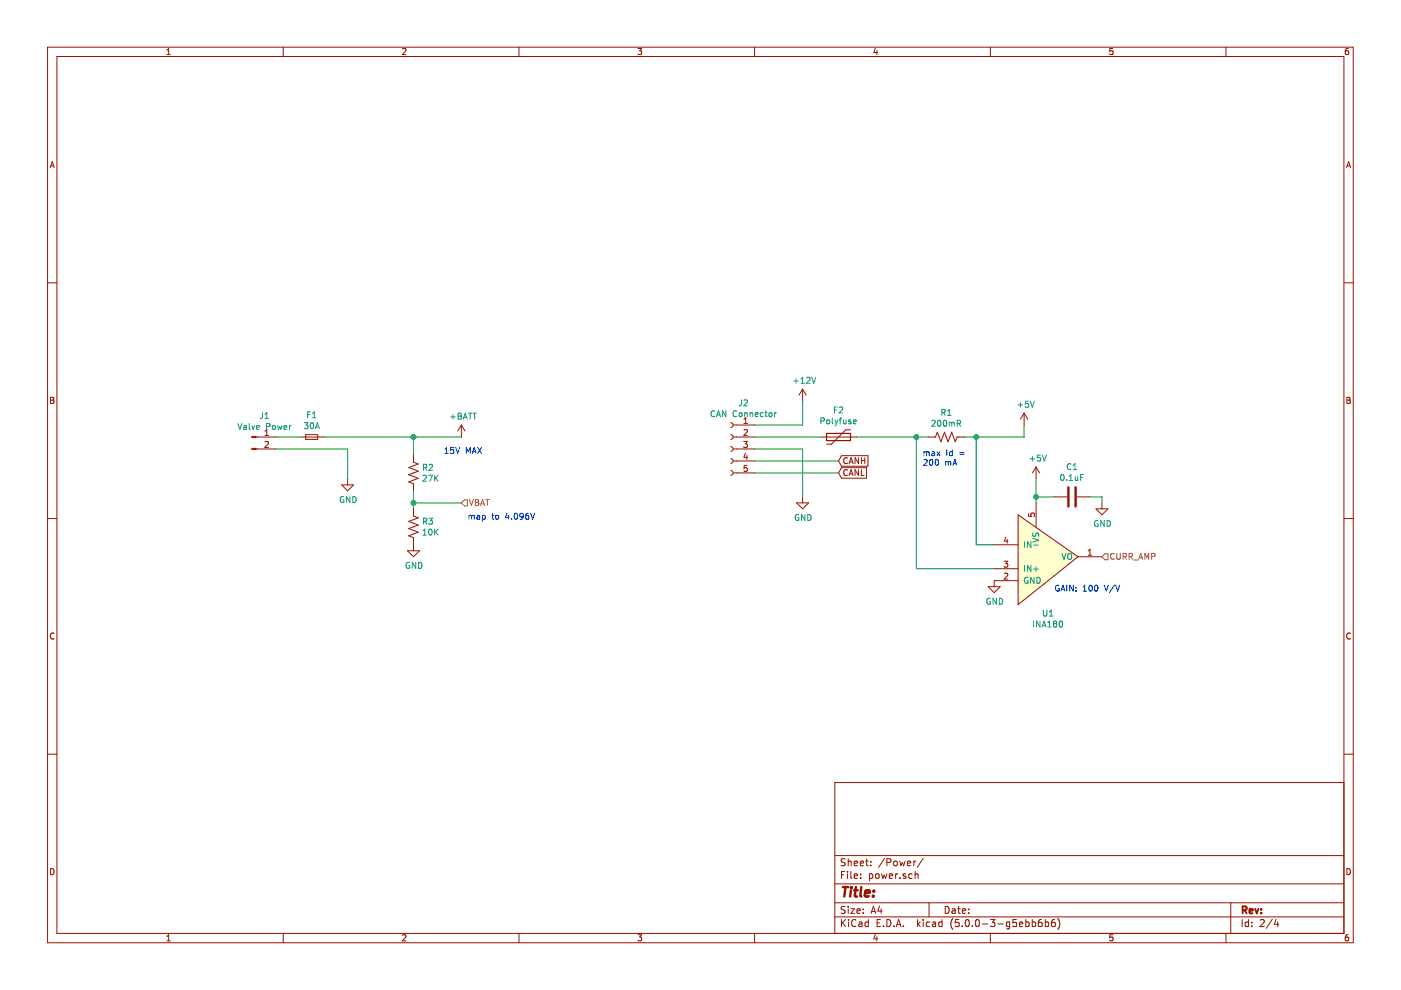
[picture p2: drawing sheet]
EESchema Schematic File Version 4
LIBS:injector-cache
EELAYER 26 0
EELAYER END
$Descr A4 11693 8268
encoding utf-8
Sheet 2 4
Title ""
Date ""
Rev ""
Comp ""
Comment1 ""
Comment2 ""
Comment3 ""
Comment4 ""
$EndDescr
$Comp
L Connector:Conn_01x02_Male J1
U 1 1
P 2100 3650
F 0 "J1" H 2206 3828 50  0000 C CNN
F 1 "Valve Power" H 2206 3737 50  0000 C CNN
F 2 "Flight_Instr:Barrier_Strip_2Circuit" H 2100 3650 50  0001 C CNN
F 3 "~" H 2100 3650 50  0001 C CNN
	1    2100 3650
	1    0    0    -1  
$EndComp
$Comp
L power:GND #PWR04
U 1 1
P 2900 4000
F 0 "#PWR04" H 2900 3750 50  0001 C CNN
F 1 "GND" H 2905 3827 50  0000 C CNN
F 2 "" H 2900 4000 50  0001 C CNN
F 3 "" H 2900 4000 50  0001 C CNN
	1    2900 4000
	1    0    0    -1  
$EndComp
Wire Wire Line
	2900 3750 2300 3750
$Comp
L Device:Fuse_Small F1
U 1 1
P 2600 3650
F 0 "F1" H 2600 3835 50  0000 C CNN
F 1 "30A" H 2600 3744 50  0000 C CNN
F 2 "Flight_Instr:PC_AutoFuse_Holder" H 2600 3650 50  0001 C CNN
F 3 "~" H 2600 3650 50  0001 C CNN
	1    2600 3650
	1    0    0    -1  
$EndComp
Wire Wire Line
	2300 3650 2500 3650
Wire Wire Line
	2900 4000 2900 3750
$Comp
L power:GND #PWR06
U 1 1
P 6700 4150
F 0 "#PWR06" H 6700 3900 50  0001 C CNN
F 1 "GND" H 6705 3977 50  0000 C CNN
F 2 "" H 6700 4150 50  0001 C CNN
F 3 "" H 6700 4150 50  0001 C CNN
	1    6700 4150
	1    0    0    -1  
$EndComp
Wire Wire Line
	6700 4150 6700 3750
Wire Wire Line
	6700 3750 6300 3750
Text GLabel 7000 3850 2    50   Input ~ 0
CANH
Wire Wire Line
	7000 3850 6300 3850
Text GLabel 7000 3950 2    50   Input ~ 0
CANL
Wire Wire Line
	7000 3950 6300 3950
Wire Wire Line
	2700 3650 3450 3650
$Comp
L power:GND #PWR08
U 1 1
P 3450 4550
F 0 "#PWR08" H 3450 4300 50  0001 C CNN
F 1 "GND" H 3455 4377 50  0000 C CNN
F 2 "" H 3450 4550 50  0001 C CNN
F 3 "" H 3450 4550 50  0001 C CNN
	1    3450 4550
	1    0    0    -1  
$EndComp
Wire Wire Line
	3450 4250 3450 4200
Wire Wire Line
	3450 3800 3450 3650
Connection ~ 3450 3650
Wire Wire Line
	3450 3650 3850 3650
Text HLabel 3850 4200 2    50   Input ~ 0
VBAT
Wire Wire Line
	3850 4200 3450 4200
Connection ~ 3450 4200
Wire Wire Line
	3450 4200 3450 4100
Wire Wire Line
	8550 3650 8550 3550
Wire Wire Line
	8050 3650 8150 3650
$Comp
L canhw:INA180 U1
U 1 1
P 8800 4650
F 0 "U1" H 8750 4178 50  0000 C CNN
F 1 "INA180" H 8750 4087 50  0000 C CNN
F 2 "Package_TO_SOT_SMD:SOT-23-5_HandSoldering" H 8800 4650 50  0001 C CNN
F 3 "" H 8800 4650 50  0001 C CNN
	1    8800 4650
	1    0    0    -1  
$EndComp
$Comp
L power:+5V #PWR05
U 1 1
P 8650 4000
F 0 "#PWR05" H 8650 3850 50  0001 C CNN
F 1 "+5V" H 8665 4173 50  0000 C CNN
F 2 "" H 8650 4000 50  0001 C CNN
F 3 "" H 8650 4000 50  0001 C CNN
	1    8650 4000
	1    0    0    -1  
$EndComp
$Comp
L power:GND #PWR09
U 1 1
P 8300 4850
F 0 "#PWR09" H 8300 4600 50  0001 C CNN
F 1 "GND" H 8305 4677 50  0000 C CNN
F 2 "" H 8300 4850 50  0001 C CNN
F 3 "" H 8300 4850 50  0001 C CNN
	1    8300 4850
	1    0    0    -1  
$EndComp
Wire Wire Line
	8300 4550 8150 4550
Wire Wire Line
	8150 4550 8150 3650
Connection ~ 8150 3650
Wire Wire Line
	8150 3650 8550 3650
Wire Wire Line
	8300 4750 7650 4750
Wire Wire Line
	7650 4750 7650 3650
Wire Wire Line
	7650 3650 7750 3650
Text HLabel 9200 4650 2    50   Input ~ 0
CURR_AMP
Text Notes 8800 4950 0    50   ~ 0
GAIN: 100 V/V
Text Notes 7700 3900 0    50   ~ 0
max Id =\n200 mA
Wire Wire Line
	8650 4000 8650 4150
$Comp
L Device:C C1
U 1 1
P 8950 4150
F 0 "C1" V 8698 4150 50  0000 C CNN
F 1 "0.1uF" V 8789 4150 50  0000 C CNN
F 2 "Capacitors_SMD:C_0805_HandSoldering" H 8988 4000 50  0001 C CNN
F 3 "~" H 8950 4150 50  0001 C CNN
	1    8950 4150
	0    1    1    0   
$EndComp
$Comp
L power:GND #PWR07
U 1 1
P 9200 4200
F 0 "#PWR07" H 9200 3950 50  0001 C CNN
F 1 "GND" H 9205 4027 50  0000 C CNN
F 2 "" H 9200 4200 50  0001 C CNN
F 3 "" H 9200 4200 50  0001 C CNN
	1    9200 4200
	1    0    0    -1  
$EndComp
Wire Wire Line
	9200 4200 9200 4150
Wire Wire Line
	9200 4150 9100 4150
Wire Wire Line
	8800 4150 8650 4150
Connection ~ 8650 4150
Wire Wire Line
	8650 4150 8650 4200
Text Notes 3700 3800 0    50   ~ 0
15V MAX
Text Notes 3900 4350 0    50   ~ 0
map to 4.096V
$Comp
L Connector:Conn_01x05_Female J2
U 1 1
P 6100 3750
F 0 "J2" H 5994 4135 50  0000 C CNN
F 1 "CAN Connector" H 5994 4044 50  0000 C CNN
F 2 "canhw_footprints:connector_Harwin_M80-5000642" H 6100 3750 50  0001 C CNN
F 3 "~" H 6100 3750 50  0001 C CNN
	1    6100 3750
	-1   0    0    -1  
$EndComp
$Comp
L power:+5V #PWR02
U 1 1
P 8550 3550
F 0 "#PWR02" H 8550 3400 50  0001 C CNN
F 1 "+5V" H 8565 3723 50  0000 C CNN
F 2 "" H 8550 3550 50  0001 C CNN
F 3 "" H 8550 3550 50  0001 C CNN
	1    8550 3550
	1    0    0    -1  
$EndComp
$Comp
L power:+12V #PWR01
U 1 1
P 6700 3350
F 0 "#PWR01" H 6700 3200 50  0001 C CNN
F 1 "+12V" H 6715 3523 50  0000 C CNN
F 2 "" H 6700 3350 50  0001 C CNN
F 3 "" H 6700 3350 50  0001 C CNN
	1    6700 3350
	1    0    0    -1  
$EndComp
Wire Wire Line
	6700 3350 6700 3550
Wire Wire Line
	6700 3550 6300 3550
$Comp
L power:+BATT #PWR03
U 1 1
P 3850 3650
F 0 "#PWR03" H 3850 3500 50  0001 C CNN
F 1 "+BATT" H 3865 3823 50  0000 C CNN
F 2 "" H 3850 3650 50  0001 C CNN
F 3 "" H 3850 3650 50  0001 C CNN
	1    3850 3650
	1    0    0    -1  
$EndComp
$Comp
L Device:Polyfuse F2
U 1 1
P 7000 3650
F 0 "F2" V 6775 3650 50  0000 C CNN
F 1 "Polyfuse" V 6866 3650 50  0000 C CNN
F 2 "Fuse:Fuse_1206_3216Metric_Pad1.42x1.75mm_HandSolder" H 7050 3450 50  0001 L CNN
F 3 "~" H 7000 3650 50  0001 C CNN
	1    7000 3650
	0    1    1    0   
$EndComp
Wire Wire Line
	6850 3650 6300 3650
Wire Wire Line
	7150 3650 7650 3650
Connection ~ 7650 3650
$Comp
L Device:R_US R2
U 1 1
P 3450 3950
F 0 "R2" H 3518 3996 50  0000 L CNN
F 1 "27K" H 3518 3905 50  0000 L CNN
F 2 "Resistors_SMD:R_0805_HandSoldering" V 3490 3940 50  0001 C CNN
F 3 "~" H 3450 3950 50  0001 C CNN
	1    3450 3950
	1    0    0    -1  
$EndComp
$Comp
L Device:R_US R3
U 1 1
P 3450 4400
F 0 "R3" H 3518 4446 50  0000 L CNN
F 1 "10K" H 3518 4355 50  0000 L CNN
F 2 "Resistors_SMD:R_0805_HandSoldering" V 3490 4390 50  0001 C CNN
F 3 "~" H 3450 4400 50  0001 C CNN
	1    3450 4400
	1    0    0    -1  
$EndComp
$Comp
L Device:R_US R1
U 1 1
P 7900 3650
F 0 "R1" V 7695 3650 50  0000 C CNN
F 1 "200mR" V 7786 3650 50  0000 C CNN
F 2 "Resistors_SMD:R_1206_HandSoldering" V 7940 3640 50  0001 C CNN
F 3 "~" H 7900 3650 50  0001 C CNN
	1    7900 3650
	0    1    1    0   
$EndComp
$EndSCHEMATC
